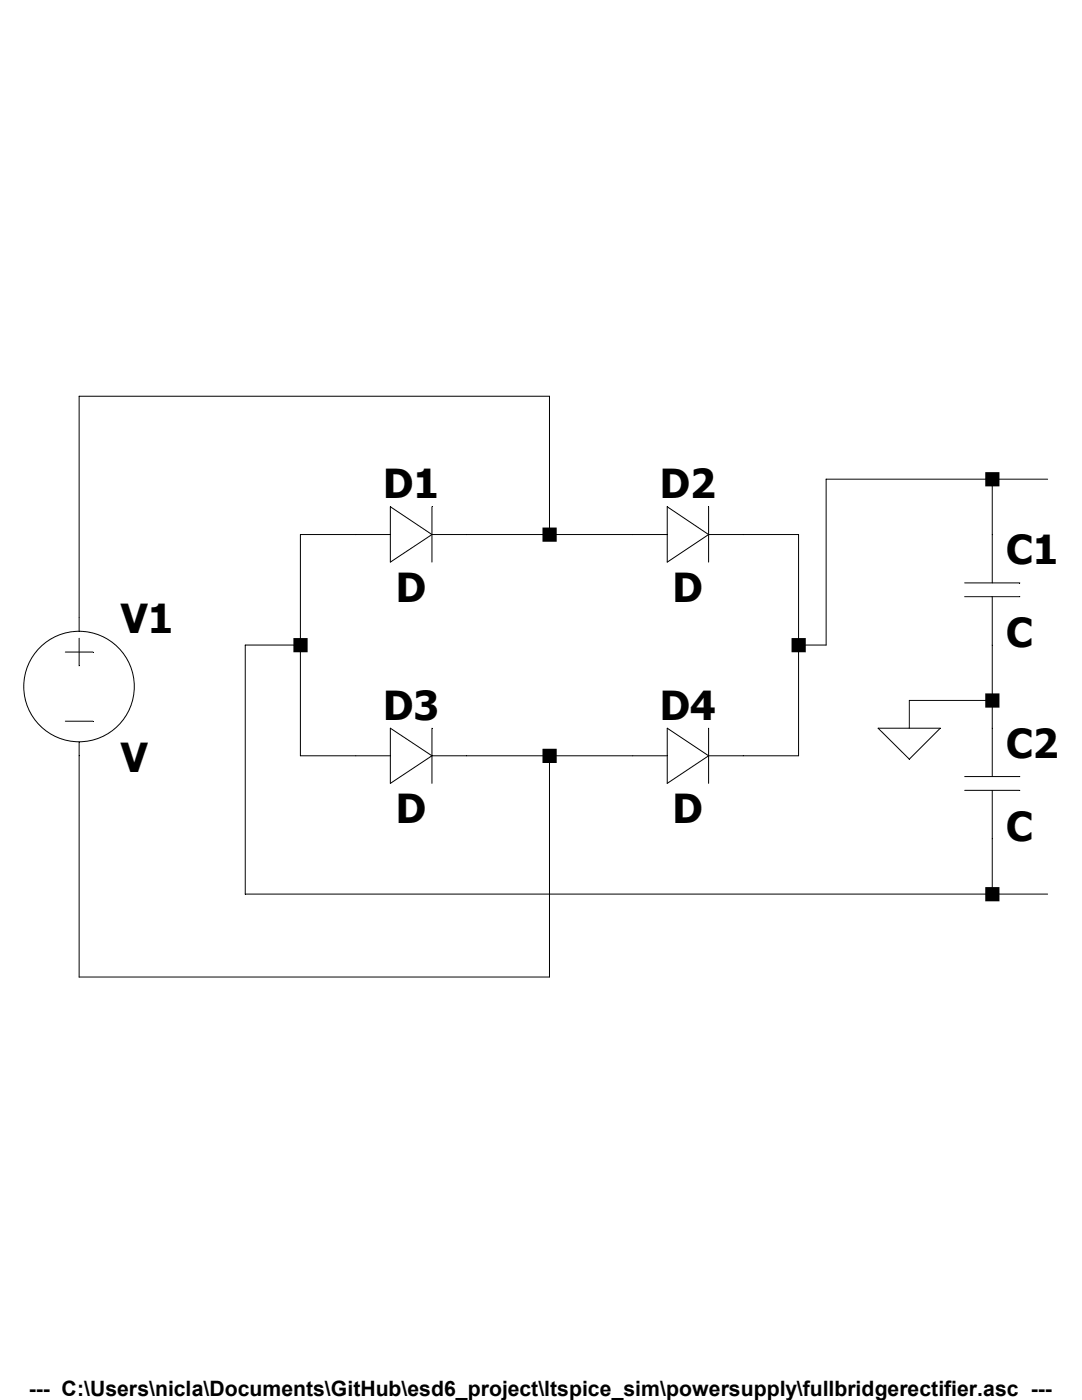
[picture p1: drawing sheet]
<svg xmlns="http://www.w3.org/2000/svg" width="216mm" height="279mm" viewBox="0 0 216 279" stroke-linecap="round" stroke-linejoin="round" font-family="sans-serif">
<g fill="none" stroke="#000" stroke-width=".2">
<path d="M198 95.6v20.7M209 95.6h-44.2v33.1h-5.5M77.9 101.1l8.3 5.6-8.3 5.5zM77.9 106.7h-18v44.1h18M86.2 101.1v11.1M86.2 106.7h46.9M109.6 106.7v-27.6h-93.8v46.9M133.1 101.1l8.3 5.6-8.3 5.5zM141.4 106.7h17.9v44.1h-17.9M141.4 101.1v11.1M192.5 116.3h11M192.5 119.1h11"/>
<path d="M198 119.1v35.9M13 130.1h5.5M15.8 127.4v5.5M59.9 128.7h-11v49.7h160.1M198 139.8h-16.6v5.5M13 143.9h5.5M15.8 148.1v46.9h93.8v-44.2M77.9 145.3l8.3 5.5-8.3 5.5zM86.2 145.3v11M86.2 150.8h46.9M133.1 145.3l8.3 5.5-8.3 5.5zM141.4 145.3v11"/>
<path d="M175.2 145.3h12.4l-6.2 6.2zM192.5 155h11M192.5 157.7h11M198 157.7v20.7"/>
<circle cx="15.8" cy="137" r="11"/>
</g>
<path d="M58.5 127.3h2.9v2.9h-2.9zM108.2 105.3h2.9v2.8h-2.9zM108.2 149.4h2.9v2.9h-2.9zM157.9 127.3h2.9v2.9h-2.9zM196.6 94.2h2.8v2.9h-2.8zM196.6 138.4h2.8v2.8h-2.8zM196.6 177h2.8v2.9h-2.8z" fill-rule="evenodd" fill="#000"/>
<g font-size="8">
<text x="76.5" y="99.5">D1</text>
<text x="131.7" y="99.5">D2</text>
<text x="200.7" y="112.6">C1</text>
<text x="79" y="120.2">D</text>
<text x="134.2" y="120.2">D</text>
<text x="24.1" y="126.4">V1</text>
<text x="200.7" y="129.2">C</text>
<text x="76.5" y="143.7">D3</text>
<text x="131.7" y="143.7">D4</text>
<text x="24.1" y="154">V</text>
<text x="200.7" y="151.3">C2</text>
<text x="79" y="164.3">D</text>
<text x="134.2" y="164.3">D</text>
<text x="200.7" y="167.8">C</text>
</g>
<text font-size="4.2" x="5.7" y="278.7">--- C:\Users\nicla\Documents\GitHub\esd6_project\ltspice_sim\powersupply\fullbridgerectifier.asc ---</text>
</svg>
